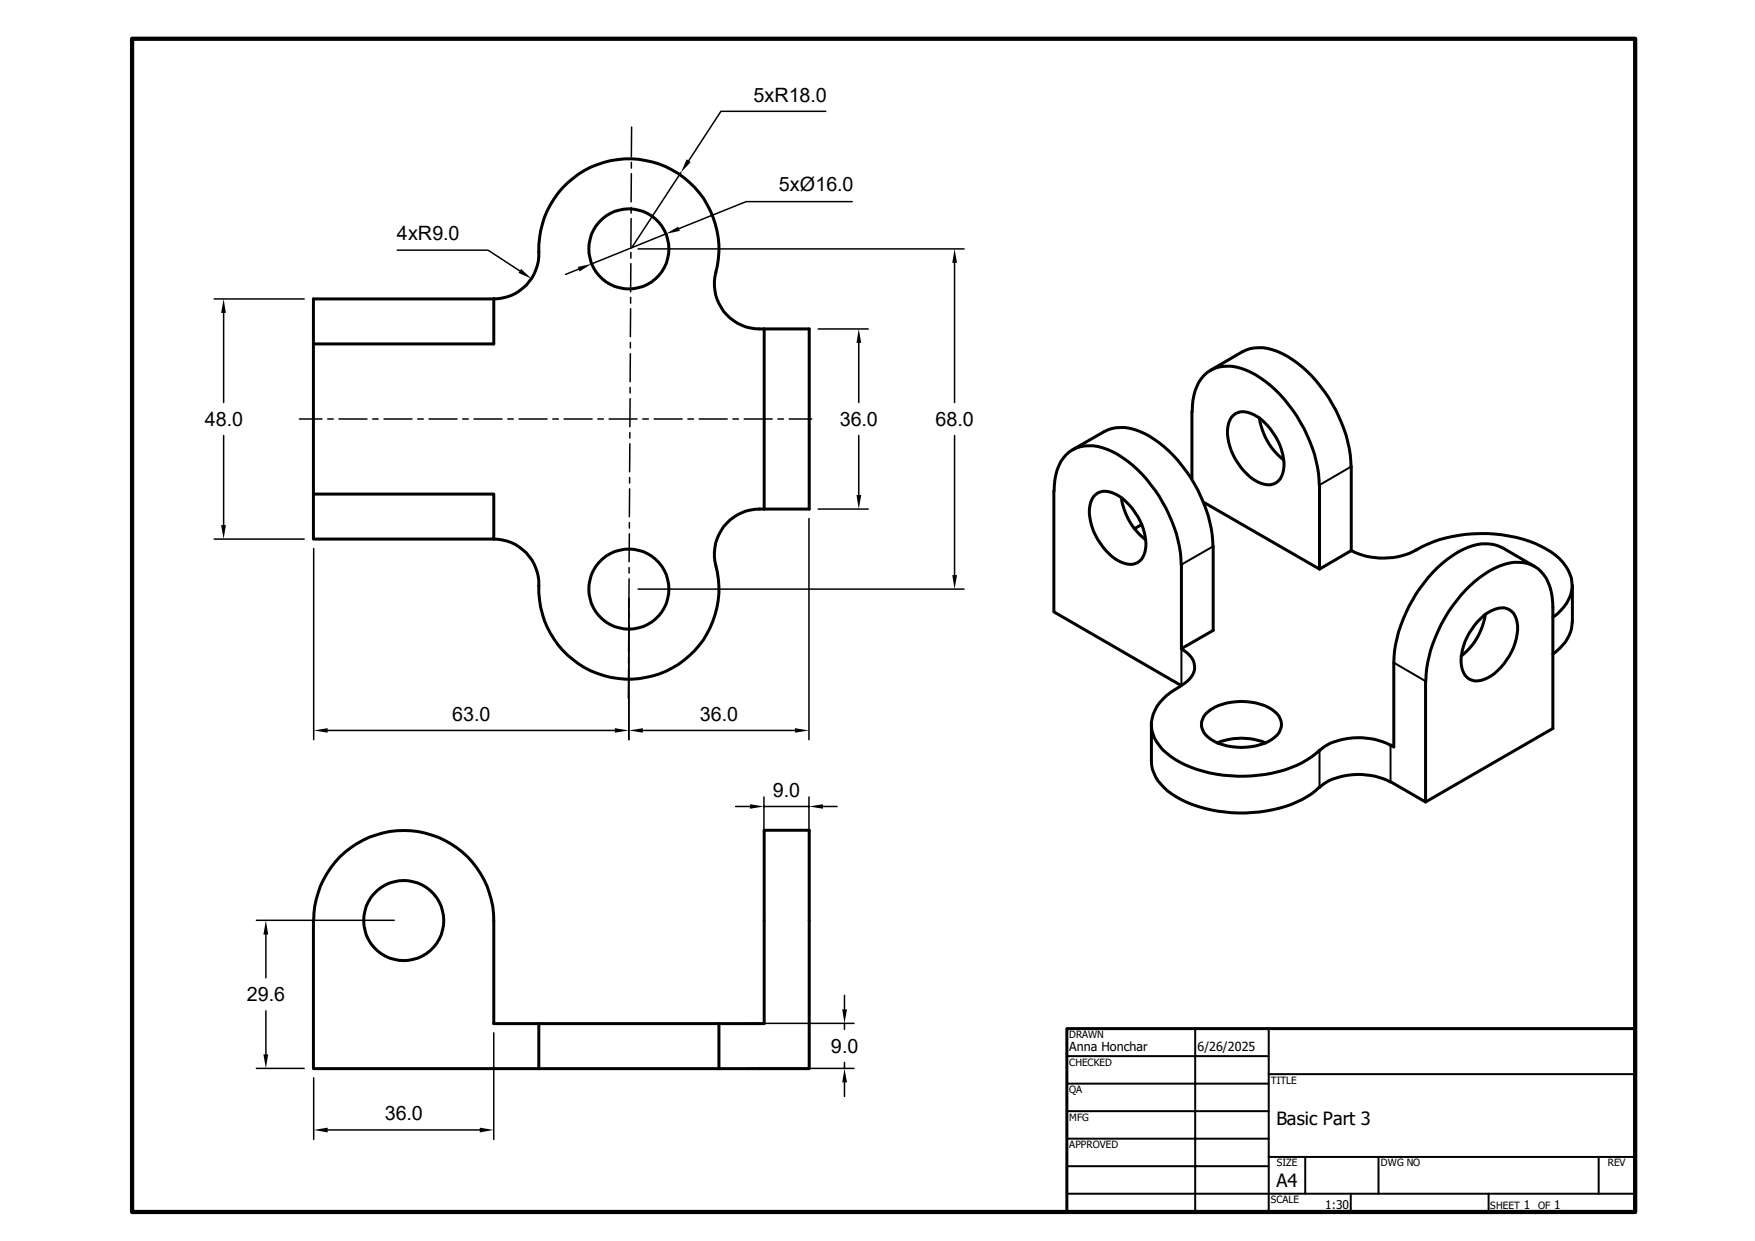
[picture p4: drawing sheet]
<svg xmlns="http://www.w3.org/2000/svg" width="297mm" height="210mm" viewBox="0 0 297 210" stroke-linecap="round" stroke-linejoin="round" font-family="sans-serif">
<g fill="none" stroke="#000" stroke-width=".51">
<path d="M53 58.2v25.4M83.6 50.5v7.7h-30.6v-7.6h28.5a11.8 11.8 0 0 0 5.7-.9 7.6 7.6 0 0 0 4-7 15.3 15.3 0 0 1 17.4-15.7 15.3 15.3 0 0 1 12.4 19.8 7.6 7.6 0 0 0 7.5 8.9h8.4v30.4h-8.4a7.6 7.6 0 0 0-7.3 9.7 15.3 15.3 0 0 1-13.5 19.1 15.3 15.3 0 0 1-16.5-16.5 7.8 7.8 0 0 0-7.6-7.2M129.3 55.7v30.4M181.5 76.1l5.4-3.1a7.2 7.2 0 0 1 6.8 .4 22.8 22.8 0 0 1 10.4 12.7l.6 2.2a16.2 16.2 0 0 1 .6 4.2M201.7 69.6v11.5M201.8 69.6a8.2 8.2 0 0 1 2.5-6.6 7 7 0 0 1 7.4 0 22.6 22.6 0 0 1 10 11.7 20.9 20.9 0 0 1 1.6 7.4M204.9 62.7l5.4-3.2a7.2 7.2 0 0 1 6.7 .4 22.6 22.6 0 0 1 10 11.6 20.9 20.9 0 0 1 1.6 7.5M208.4 70.6a2.81 2.81 0 0 1 3.8-.4 10.4 10.4 0 0 1 5.1 8.8 2.84 2.84 0 0 1-2.3 3 6.7 6.7 0 0 1-5.4-3.5 8.6 8.6 0 0 1-1.7-6.9zM213.1 70.7a11 11 0 0 0 4.2 7.2M228.7 79v14.2M53 83.6h30.6v7.6h-30.6zM178.4 83.1v20.4l21.5 12.5"/>
<path d="M178.4 83.1a8.2 8.2 0 0 1 2.5-6.6 7 7 0 0 1 7.4 0 22.6 22.6 0 0 1 10 11.6 20.9 20.9 0 0 1 1.6 7.4M185 84.1a2.81 2.81 0 0 1 3.8-.4 10.4 10.4 0 0 1 5.1 8.7 2.84 2.84 0 0 1-2.3 3.1 6.7 6.7 0 0 1-5.4-3.6 8.6 8.6 0 0 1-1.6-6.9zM189.8 84.2a11 11 0 0 0 4.1 7.2M193.2 88.8l-1.2 .7M199.9 95.5v14.3M203.7 85l19.6 11.3 5.4-3.1M205.3 92.5v14.2l-5.4 3.1a4.2 4.2 0 0 1 2.3 3.2 3.9 3.9 0 0 1-2.5 3.1M223.3 82.1v14.2M239.6 93.1a23.9 23.9 0 0 1 19.1-1.5 11.8 11.8 0 0 1 6.7 4.9 5.6 5.6 0 0 1-1.2 6.8l-1.4 1.2M239.7 93a11.9 11.9 0 0 1-11 .2M254.3 92.7a7.2 7.2 0 0 0-6.8 .3 22.6 22.6 0 0 0-10 11.7 20.9 20.9 0 0 0-1.6 7.4v14.3l-.6-.3M254.3 92.7l5.4 3.1"/>
<path d="M266.1 99.1v6.2M199.7 116.2a9.2 9.2 0 0 0-4.5 4.7 5.9 5.9 0 0 0 2.2 6.5 19.5 19.5 0 0 0 12 4 21.4 21.4 0 0 0 12.6-3.3l1.3-1.1M241.3 115.3a23.9 23.9 0 0 1 10.8-18.7 8.1 8.1 0 0 1 6.9-1.1 6.3 6.3 0 0 1 3.7 5.5l.1 1.8v20.5l-21.5 12.4v-20.4M250.7 104.6a4.7 4.7 0 0 1 4.3-1.6 3.3 3.3 0 0 1 1.8 3.6 10.6 10.6 0 0 1-5 8.1 2.81 2.81 0 0 1-3.9-.4 5.7 5.7 0 0 1-.2-5 11 11 0 0 1 3-4.7zM251.4 103.9a11 11 0 0 1-4.1 7.1M266.1 105.3a6.9 6.9 0 0 1-3.3 5.4M194.9 122.6v6.2a6.9 6.9 0 0 0 3.5 5.6 22.7 22.7 0 0 0 15.9 2.8 17 17 0 0 0 9-4M204.1 120.8a9.6 9.6 0 0 1 9.1-1.6 4.7 4.7 0 0 1 3.6 2.9 3 3 0 0 1-1.6 3.1 10.5 10.5 0 0 1-10.2 0 2.73 2.73 0 0 1-.9-4.4zM206 125.7a10.9 10.9 0 0 1 8.2 0M235.3 126.1a11.9 11.9 0 0 0-11.1 .2l-.9 .7M235.3 132.3a11.9 11.9 0 0 0-11.1 .2l-.9 .8M235.3 132.3l6 3.4"/>
<path d="M53 155.8v25h38.2M53.1 155.8a15.2 15.2 0 0 1 15.2-15.3 15.2 15.2 0 0 1 15.3 15.3v17.4h45.7v-32.7h7.6v40.3h-15.2M91.2 173.2v7.6M121.7 173.2v7.6M180.6 174.1h96.1v31h-96.1zM91.2 180.8h30.5"/>
<circle cx="106.4" cy="42.1" r="6.8"/>
<circle cx="106.4" cy="99.7" r="6.8"/>
<circle cx="68.3" cy="155.8" r="6.8"/>
</g>
<g fill="none" stroke="#000" stroke-width=".34">
<path d="M228.7 79l-5.4 3.1M205.3 92.5l-5.4 3M199.9 109.8v6.2M235.9 112.1l5.4 3.2M223.3 127v6.2M235.3 126.1v6.2M180.6 178.7h34.1M202.3 174.1v31M214.7 174.1v31M180.6 197.4h34.1M180.6 192.7h34.1M180.6 188h34.1"/>
<path d="M180.6 183.4h34.1M214.7 181.8h62M214.7 195.8h62M220.9 195.8v6.2M233.3 195.8v6.2M270.6 195.8v6.2M180.6 202h96.1M228.6 202v3.1M251.9 202v3.1"/>
</g>
<path d="M22.4 6.6h254.3v198.5h-254.3z" fill="none" stroke="#000" stroke-width=".72"/>
<g fill="none" stroke="#000" stroke-width=".25">
<path d="M139.7 18.8h-17.7l-5.5 8.4M106.8 37v4.8M106.8 35.1v1M106.8 27.5v.9M106.8 29.4v4.8M106.9 21.5l-.1 5M112.7 39.6l-12.6 5.1M115.2 29.2l-8.3 12.8M144.2 34.1h-17.9l-11.4 4.6M36.2 50.6h15.3M37.8 53v15.1M67.2 42.3h15.4l5.4 3.5"/>
<path d="M97.9 45.6l-2.2 .8M106.7 59.9l-.1 4.7M106.7 58v.9M106.7 50.3v1M106.7 52.2v4.8M106.8 42.7v1M106.8 44.6l-.1 4.8M108 42.1h55.2M138.5 55.7h8.4M145.3 58v10.1M161.5 44.5v23.6M37.8 73.7v15.2"/>
<path d="M50.7 70.9h3.8M55.5 70.9h.9M57.4 70.9h4.7M63.1 70.9h.9M65 70.9h4.7M70.7 70.9h.9M72.6 70.9h4.7M78.3 70.9h.9M80.2 70.9h4.8M85.9 70.9h1M87.8 70.9h4.8M93.6 70.9h.9"/>
<path d="M95.5 70.9h4.7M101.2 70.9h.9M103.1 70.9h4.7M106.6 73.2v.9M106.6 75.1v4.7M106.6 65.6v.9M106.6 67.5v4.7M108.8 70.9h.9M110.7 70.9h4.7M116.4 70.9h.9M118.3 70.9h4.8M124 70.9h1"/>
<path d="M125.9 70.9h4.8M131.7 70.9h.9M133.6 70.9h3.8M145.3 73.7v10.1M161.5 73.7v23.6M36.2 91.2h15.3M53.1 92.8v32.4M106.5 96.1v.9M106.5 98l-.1 4.7M106.5 88.4v1M106.5 90.3v4.8M106.6 82.7l-.1 4.8"/>
<path d="M106.6 80.8v.9M108 99.7h55.2M136.9 87.8v37.4M138.5 86.1h8.4M106.4 113.2l-.1 5M106.4 111.3v.9M106.4 101.3v23.9M106.4 105.6v4.7M55.5 123.6h48.6M108.8 123.6h25.7M124.5 136.5h2.4M129.3 134.9v11.7"/>
<path d="M129.3 136.5h7.6M136.9 134.9v11.7M139.3 136.5h2.3M43.4 155.7h23.3M45 158.2v7.3M45 171.1v7.3M83.6 174.8v18M126.3 173.2h18.2M142.9 168.4v2.4M142.9 173.2v1M142.9 179.8v1M43.4 180.8h8.1"/>
<path d="M53.1 182.4v10.4M55.5 191.2h25.7M126.3 180.8h18.2M142.9 183.2v2.3"/>
</g>
<g fill="#000">
<path d="M112.7 39.6l2.1-1.2 .3 .7zM116.2 27l.7 .4-1.7 1.8zM37.8 50.6l.4 2.4h-.8zM88.2 45.5l1.8 1.7-2.2-1zM97.8 45.2l2.3-.5-2 1.2zM145.3 55.7l.5 2.3h-.9zM161.5 42.1l.5 2.4h-.8zM37.4 88.9h.8l-.4 2.3zM144.9 83.8h.9l-.5 2.3zM161.2 97.3h.8l-.5 2.4zM53.1 123.6l2.4-.4v.8zM104.1 123.2l2.3 .4-2.3 .4z"/>
<path d="M106.4 123.6l2.4-.4v.8zM126.9 136.1l2.4 .4-2.4 .4zM134.5 123.2l2.4 .4-2.4 .4zM136.9 136.5l2.4-.4v.8zM45 155.7l.4 2.5h-.8zM44.6 178.4h.8l-.4 2.4zM142.5 170.8h.8l-.4 2.4zM53.1 191.2l2.4-.4v.8zM81.2 190.8l2.4 .4-2.4 .4zM142.9 180.8l.4 2.4h-.8z"/>
</g>
<g font-size="3.3">
<text x="127.5" y="17.2">5xR18.0</text>
<text x="131.8" y="32.4">5xØ16.0</text>
<text x="67.2" y="40.7">4xR9.0</text>
<text x="34.7" y="72.1">48.0</text>
<text x="142.1" y="72.1">36.0</text>
<text x="158.3" y="72.1">68.0</text>
<text x="76.5" y="122">63.0</text>
<text x="118.4" y="122">36.0</text>
<text x="130.8" y="134.8">9.0</text>
<text x="41.8" y="169.5">29.6</text>
<text x="140.6" y="178.2">9.0</text>
<text x="65.1" y="189.6">36.0</text>
</g>
<g font-size="3.1">
<text x="216" y="190.4">Basic Part 3</text>
<text x="216" y="201">A4</text>
</g>
<g font-size="2.1">
<text x="180.9" y="177.9">Anna Honchar</text>
<text x="202.6" y="177.9">6/26/2025</text>
</g>
<g font-size="2">
<text x="224.2" y="204.7">1:30</text>
<text x="257.9" y="204.7">1</text>
<text x="263" y="204.7">1</text>
</g>
<g font-size="1.7">
<text x="180.9" y="175.7">DRAWN</text>
<text x="180.9" y="180.3">CHECKED</text>
<text x="180.9" y="185">QA</text>
<text x="215.1" y="183.4">TITLE</text>
<text x="180.9" y="189.7">MFG</text>
<text x="180.9" y="194.3">APPROVED</text>
<text x="216.1" y="197.4">SIZE</text>
<text x="233.7" y="197.4">DWG NO</text>
<text x="272.1" y="197.4">REV</text>
<text x="215.1" y="203.6">SCALE</text>
<text x="252.2" y="204.7">SHEET</text>
<text x="260.3" y="204.7">OF</text>
</g>
</svg>
